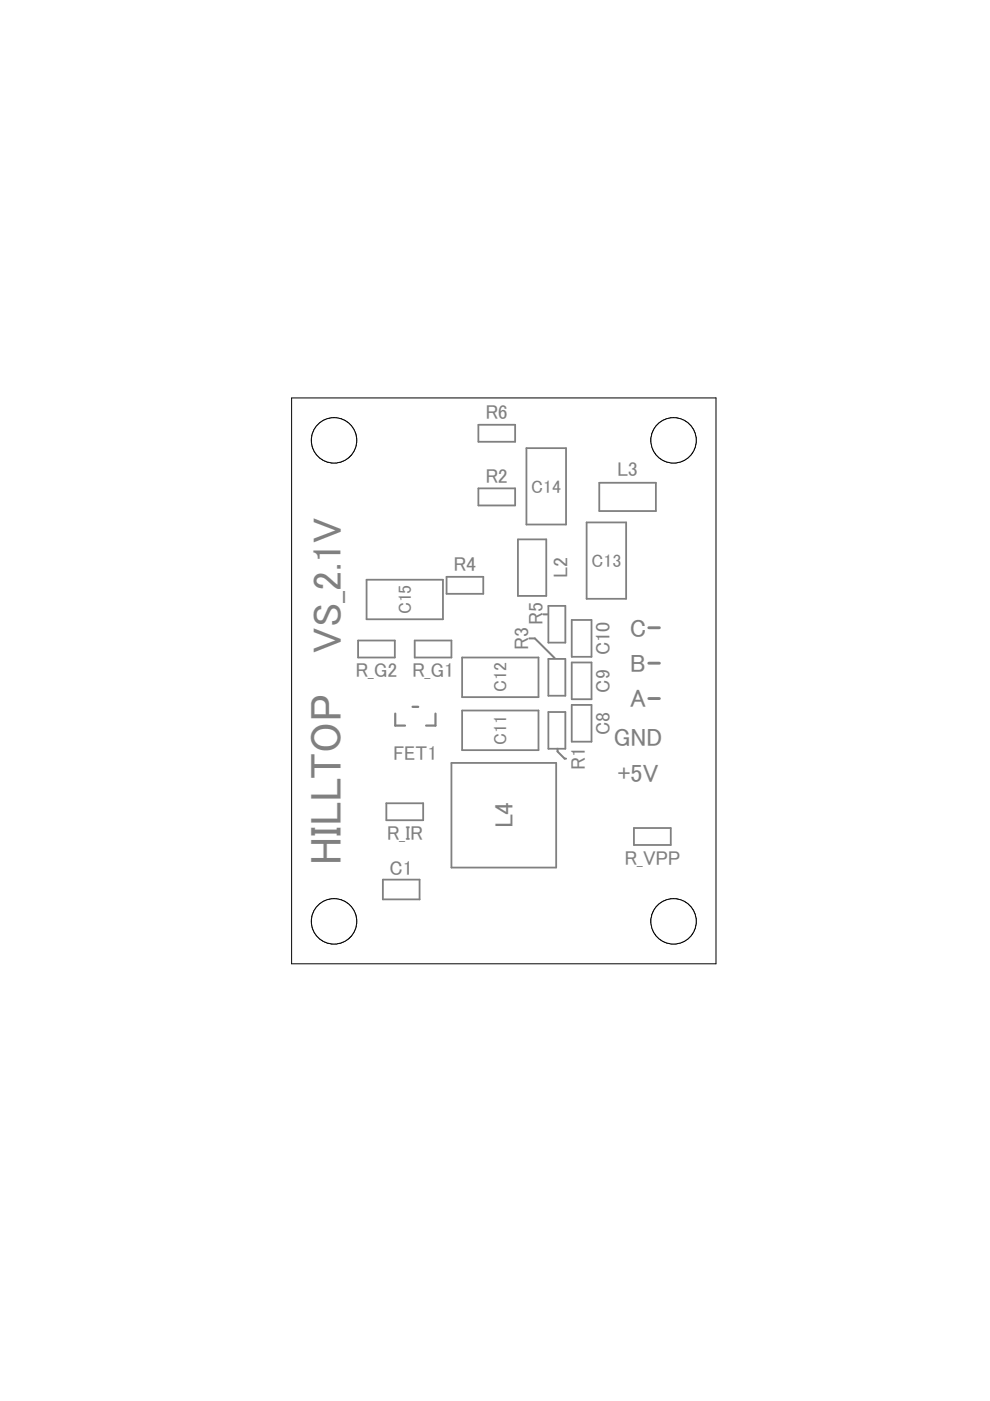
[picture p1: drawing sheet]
<svg xmlns="http://www.w3.org/2000/svg" width="210mm" height="297mm" viewBox="0 0 210 297" stroke-linecap="round" stroke-linejoin="round" font-family="sans-serif">
<path d="M83.8 151.3v2.5h2.1M92.3 151.3v2.5h-2" fill="none" stroke="#808080" stroke-width=".47"/>
<path d="M87.5 149.9h1.2" fill="none" stroke="#808080" stroke-width=".49"/>
<g fill="none" stroke="#808080" stroke-width=".38">
<path d="M101.4 90.1h7.8v3.6h-7.8zM111.6 95h8.4v16.2h-8.4zM101.4 103.5h7.8v3.7h-7.8zM109.8 114.4h6v11.9h-6zM124.4 110.8h8.4v16.2h-8.4zM127.1 102.4h12v6h-12zM75.9 135.8h7.8v3.6h-7.8zM77.7 122.9h16.2v8.4h-16.2zM87.9 135.8h7.8v3.6h-7.8zM94.7 122.3h7.8v3.6h-7.8zM98 139.4h16.2v8.4h-16.2zM116.3 128.5h3.6v7.7h-3.6z"/>
<path d="M116.3 139.7h3.6v7.8h-3.6zM121.2 131.4h4.2v7.9h-4.2zM98 150.6h16.2v8.4h-16.2zM116.3 151h3.6v7.7h-3.6zM121.2 140.5h4.2v7.8h-4.2zM121.2 149.5h4.2v7.7h-4.2zM81.9 170.3h7.8v3.6h-7.8zM95.7 161.8h22.2v22.1h-22.2zM134.4 175.6h7.8v3.6h-7.8zM81.2 186.5h7.8v4.2h-7.8z"/>
</g>
<path d="M137.6 133.1h2.2M137.6 148.1h2.2M137.6 140.6h2.2" fill="none" stroke="#808080" stroke-width=".61"/>
<path d="M112.2 135.4h1.2l4.2 4.2M115.2 130.3h.9M118.2 158.7v.6l1.5 1.5h.3" fill="none" stroke="#808080" stroke-width=".42"/>
<g fill="none" stroke="#000" stroke-width=".21">
<path d="M61.8 84.4h90v119.9h-90z"/>
<circle cx="70.8" cy="195.3" r="4.8"/>
</g>
<circle cx="70.8" cy="195.3" r="4.8" fill="#fff" stroke="#000" stroke-width=".21"/>
<circle cx="70.8" cy="93.4" r="4.8" fill="none" stroke="#000" stroke-width=".21"/>
<circle cx="70.8" cy="93.4" r="4.8" fill="#fff" stroke="#000" stroke-width=".21"/>
<circle cx="142.8" cy="93.4" r="4.8" fill="none" stroke="#000" stroke-width=".21"/>
<circle cx="142.8" cy="93.4" r="4.8" fill="#fff" stroke="#000" stroke-width=".21"/>
<circle cx="142.8" cy="195.3" r="4.8" fill="none" stroke="#000" stroke-width=".21"/>
<circle cx="142.8" cy="195.3" r="4.8" fill="#fff" stroke="#000" stroke-width=".21"/>
<text font-size="9.3" fill="#808080" x="72.3" y="183.3" transform="rotate(-90 72.3 183.3)">HILLTOP</text>
<text font-size="8.5" fill="#808080" x="72.3" y="138.4" transform="rotate(-90 72.3 138.4)">VS_2.1V</text>
<text font-size="5.4" fill="#808080" x="108.7" y="175.6" transform="rotate(-90 108.7 175.6)">L4</text>
<g font-size="5.3" fill="#808080">
<text x="133.6" y="135">C</text>
<text x="133.6" y="142.5">B</text>
<text x="133.6" y="150">A</text>
<text x="130.1" y="158.2">GND</text>
<text x="131" y="165.7">+5V</text>
</g>
<g font-size="4.2" fill="#808080">
<text x="102.9" y="88.9">R6</text>
<text x="130.9" y="100.9">L3</text>
<text x="102.9" y="102.4">R2</text>
<text x="96.2" y="121.1">R4</text>
<text x="120.3" y="122.6" transform="rotate(-90 120.3 122.6)">L2</text>
<text x="112.1" y="137.7" transform="rotate(-90 112.1 137.7)">R3</text>
<text x="115.1" y="132.5" transform="rotate(-90 115.1 132.5)">R5</text>
<text x="75.4" y="143.6">R_G2</text>
<text x="87.4" y="143.6">R_G1</text>
<text x="129.3" y="138.9" transform="rotate(-90 129.3 138.9)">C10</text>
<text x="129.3" y="146.8" transform="rotate(-90 129.3 146.8)">C9</text>
<text x="129.3" y="155.8" transform="rotate(-90 129.3 155.8)">C8</text>
<text x="83.4" y="161.2">FET1</text>
<text x="124.1" y="163.2" transform="rotate(-90 124.1 163.2)">R1</text>
<text x="82" y="178.1">R_IR</text>
<text x="82.6" y="185.6">C1</text>
<text x="132.4" y="183.3">R_VPP</text>
</g>
<g font-size="3.8" fill="#808080">
<text x="112.6" y="104.5">C14</text>
<text x="125.4" y="120.2">C13</text>
<text x="87.2" y="130.3" transform="rotate(-90 87.2 130.3)">C15</text>
<text x="107.4" y="146.8" transform="rotate(-90 107.4 146.8)">C12</text>
<text x="107.4" y="158" transform="rotate(-90 107.4 158)">C11</text>
</g>
</svg>
